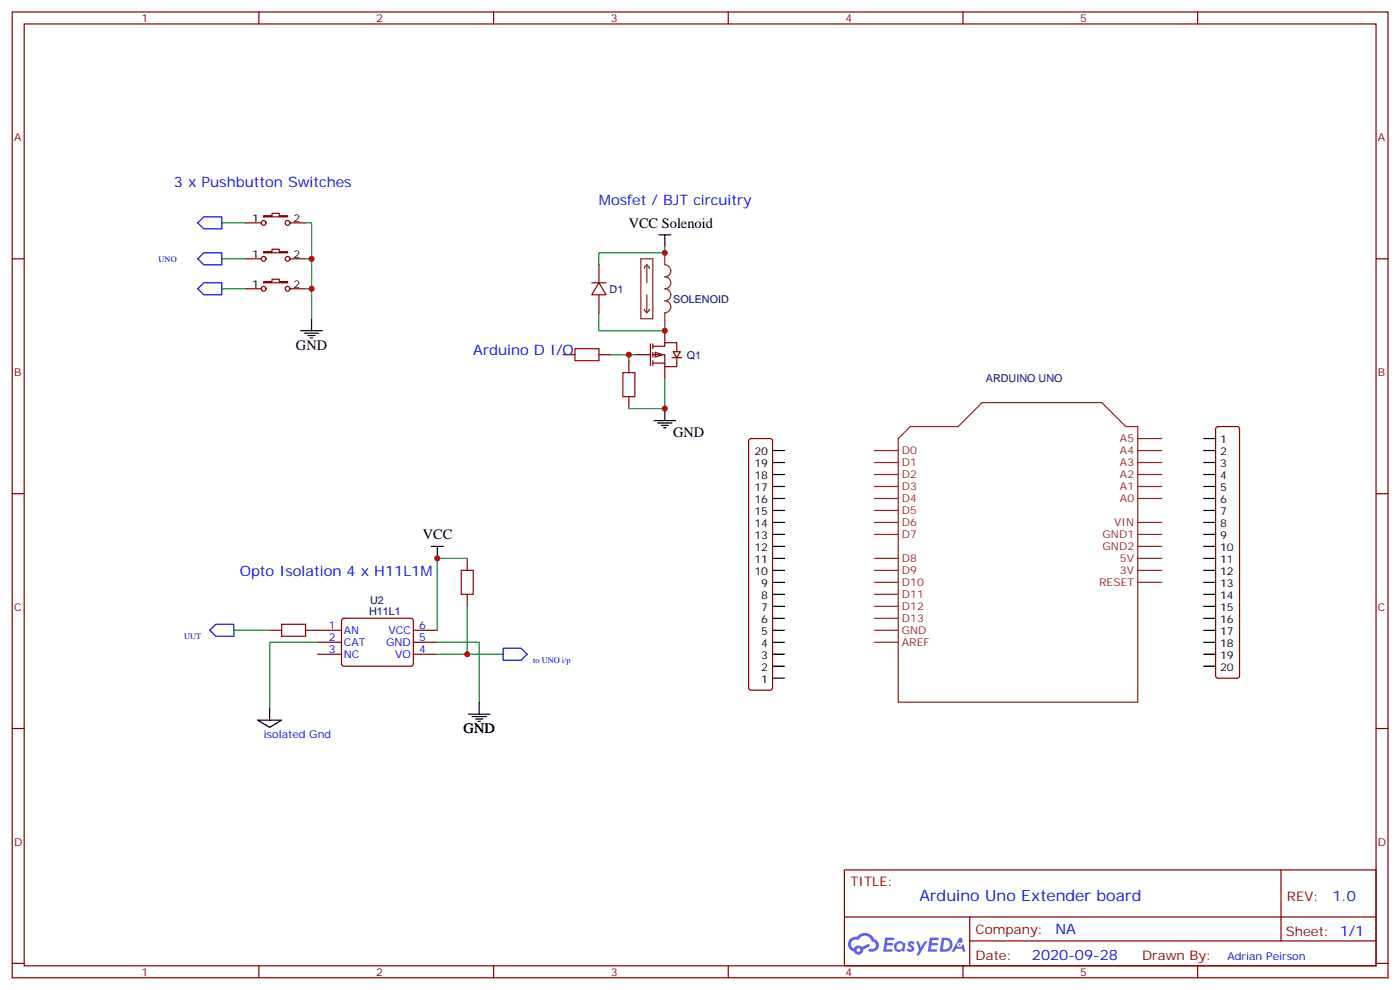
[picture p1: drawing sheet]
<svg xmlns="http://www.w3.org/2000/svg" width="412mm" height="291mm" viewBox="0 0 412 291" stroke-linecap="round" stroke-linejoin="round" font-family="sans-serif">
<g fill="none" stroke="#870000" stroke-width=".35">
<path d="M3.6 3.5h405.3v284.4h-405.3zM7.1 7.1h398.3v277.2h-398.3zM76.3 3.5v3.6M145.4 3.5v3.6M214.6 3.5v3.6M283.7 3.5v3.6M352.8 3.5v3.6M3.6 76.2h3.5M405.4 76.2h3.5M3.6 145.3h3.5M405.4 145.3h3.5M3.6 214.5h3.5"/>
<path d="M405.4 214.5h3.5M248.8 256.1h156.6v28.2h-156.6zM377.4 256.1v20.9M248.8 270h156.5M285.7 277h119.6M285.7 270v14.1M3.6 283.6h3.5M76.3 284.3v3.6M145.4 284.3v3.6M214.6 284.3v3.6M283.7 284.3v3.6M352.8 284.3v3.6"/>
<path d="M405.4 283.6h3.5"/>
</g>
<g fill="#5487ff">
<path d="M267.8 277.3a1.22 1.22 0 0 1 1.7 .3l-.4 .5a.47 .47 0 0 0-.3-.4 .47 .47 0 0 0-.6 .2l.2 .3a1.14 1.14 0 0 1 .8 1.7 1.14 1.14 0 0 1-1.9 0l-.2-.2 .4-.5 .8 .4a.29 .29 0 0 0 .3-.3 .29 .29 0 0 0-.3-.3 1.04 1.04 0 0 1-.5-1.7z"/>
<path d="M260.8 276h2.3l.4 .2-.2 .5-1.8 .1-.1 .8h1.5l.3 .4-.4 .4h-1.5l-.2 1.1h1.7l.2 .3-.2 .3-2.6 .1z"/>
<path d="M273.9 276h2.4l.3 .2-.1 .5-1.9 .1-.1 .8h1.5l.4 .4-.4 .4h-1.6l-.1 1.1h1.7l.2 .3-.2 .3-2.7 .1z"/>
<path d="M282.7 276.1h.7l.3 1.2-.6 .3a.69 .69 0 0 0-1 .3 .69 .69 0 0 0 .4 1 .69 .69 0 0 0 .9-.7l.5-.2 .5 2.2h-.7l-.3-.9h-1.7l-.5 .9h-.9z"/>
<path d="M269.9 277.1h.8l.6 1.8 1.1-1.8h.8l-2.5 4.2h-.8l.9-1.5z"/>
<path d="M277.5 276.1l-.6 4.1h1.3a2.11 2.11 0 0 0 2.5-2.1 2.11 2.11 0 0 0-2.6-2zM278.2 276.8a1.39 1.39 0 0 1 1.6 1.4 1.39 1.39 0 0 1-1.7 1.3h-.3z"/>
<path d="M263.8 277.7a1.54 1.54 0 0 0-.1 2.1 1.54 1.54 0 0 0 2.1 .2l.7 .2 .2-2.3-.1-.2-.4-.1a1.49 1.49 0 0 0-2.4 .1zM264 278.7a.95 .95 0 0 1 1.9 0 .95 .95 0 0 1-1.9 0z"/>
<path d="M250.5 276.4a2.18 2.18 0 0 0 1.1 3.7 1.44 1.44 0 0 0 1.6 1 1.44 1.44 0 0 0 1.1-1.5l2.1-1-.5-.8-1.9 1a1.47 1.47 0 0 0-2.4 .4 1.39 1.39 0 0 1-.7-1.9 1.39 1.39 0 0 1 2-.5 2.12 2.12 0 0 1 2.2-1.3 2.12 2.12 0 0 1 1.8 1.7 1.14 1.14 0 0 1 1.1 1.4 1.14 1.14 0 0 1-1.6 .8 .43 .43 0 0 0-.5 .3 .43 .43 0 0 0 .4 .5 1.98 1.98 0 0 0 2.5-1.2 1.98 1.98 0 0 0-1.3-2.5 3.1 3.1 0 0 0-5.2-.7l-.9 .1zM252.4 279.7a.55 .55 0 0 1 1.1 0 .55 .55 0 0 1-1.1 0z"/>
<circle cx="282.7" cy="278.1" r=".26"/>
</g>
<path d="M194.1 69.1h3.5M195.9 69.1v3.6M192.7 123.8h6.3M193.7 124.5h4.3M194.8 125.2h2.1M195.5 125.9h.7M195.9 120.3v3.5" fill="none" stroke="#000" stroke-width=".35"/>
<path d="M195.9 97.4v3.5M187 104.4h4.6M191.6 101.2v6.4M192.3 102h3.6v-1.1h3.5v2.8M192.3 104.4h3.6v3.5h3.5v-2.4M192.3 106.9h3.6M192.3 101.2v1.5M192.3 103.7v1.4M192.3 106.2v1.4M193 103.7l2.2 .7-2.2 .7zM195.9 107.9v3.6" fill="none" stroke="#870000" stroke-width=".35"/>
<path d="M198.3 103.5h2.1l-1 1.8z" fill="#fff" stroke="#870000" stroke-width=".35"/>
<g fill="none" stroke="#870000" stroke-width=".35">
<path d="M72.4 65.6h4.6M72.4 76.2h4.6M77.7 63.5h2.5v-.7h2.1v.7h2.4v.4h-7zM77.7 74.1h2.5v-.7h2.1v.7h2.4v.3h-7zM85.4 65.6h4.6M85.4 76.2h4.6M176.5 78v5.3M72.4 85h4.6M77.7 82.9h2.5v-.7h2.1v.7h2.4v.4h-7zM85.4 85h4.6M174.3 83.3h4.3M176.5 83.3l2.1 3.5h-4.3z"/>
<path d="M176.5 86.8v5.3M165.9 104.4h3.5M176.5 104.4h3.5M185.3 106.2v3.5M185.3 116.8v3.5M198 105.3h2.8M220.8 129.3l.5-.2h5.6l.5 .2 .2 .5v72.7l-.2 .5-.5 .2h-5.6l-.5-.2-.2-.5v-72.7zM358.4 125.8l.4-.2h5.7l.5 .2 .2 .5v72.7l-.2 .5-.5 .2h-5.7l-.5-.3-.2-.4v-72.7zM137.7 164.4v3.5M137.7 175v3.5M79.4 185.6h3.6M90 185.6h10.6"/>
<path d="M93.6 192.6h7M93.6 189.1h7M100.8 182.2l.5-.2 20 .1 .5 .6-.1 13-.6 .4h-20.1l-.4-.7v-12.7zM121.8 192.6h7M121.8 185.6h7M121.8 189.1h7"/>
<circle cx="77.7" cy="76.2" r=".71"/>
<circle cx="77.7" cy="65.6" r=".71"/>
<circle cx="84.7" cy="65.6" r=".71"/>
<circle cx="84.7" cy="76.2" r=".71"/>
<circle cx="77.7" cy="85" r=".71"/>
<circle cx="84.7" cy="85" r=".71"/>
</g>
<g fill="none" stroke="#8c2424" stroke-width=".35">
<path d="M188.8 76.2h3.5v17.6h-3.5zM190.6 78v5.3M190.6 78l-.7 .7v.3M190.6 78l.7 .7v.3M195.9 74.4v3.6a1.76 1.76 0 0 1 1.7 1.7 1.76 1.76 0 0 1-1.7 1.8 1.76 1.76 0 0 1 1.7 1.8 1.76 1.76 0 0 1-1.7 1.7 1.76 1.76 0 0 1 1.7 1.8 1.76 1.76 0 0 1-1.7 1.7 1.76 1.76 0 0 1 1.7 1.8 1.76 1.76 0 0 1-1.7 1.8v3.5M189.9 91v.4l.7 .7M190.6 86.8v5.3M191.3 91v.4l-.7 .7M257.6 132.6h7.1M257.6 136.2h7.1M257.6 139.7h7.1M264.7 129.1l3.5-3.5h14.1l7-7.1h35.3l7.1 7.1h3.5v81.1h-70.5z"/>
<path d="M335.2 132.6h7.1M335.2 136.2h7.1M335.2 139.7h7.1M335.2 129.1h7.1M257.6 143.2h7.1M257.6 146.8h7.1M257.6 150.3h7.1M257.6 153.8h7.1M257.6 157.3h7.1M335.2 143.2h7.1M335.2 146.8h7.1M335.2 153.8h7.1"/>
<path d="M335.2 157.3h7.1M257.6 164.4h7.1M257.6 167.9h7.1M257.6 171.4h7.1M257.6 175h7.1M257.6 178.5h7.1M335.2 164.4h7.1M335.2 167.9h7.1M335.2 171.4h7.1M335.2 160.9h7.1M257.6 182h7.1M257.6 185.6h7.1"/>
<path d="M257.6 189.1h7.1"/>
</g>
<path d="M169.4 102.7h7.1v3.5h-7.1zM183.5 109.7h3.5v7.1h-3.5zM135.9 167.9h3.5v7.1h-3.5zM83 183.8h7v3.5h-7z" fill="none" stroke="#a10000" stroke-width=".35"/>
<g fill="none" stroke="#008700" stroke-width=".35">
<path d="M65.3 76.2h7.1M65.3 65.6h7.1M90 65.6h1.8v28.2M90 76.2h1.8M195.9 72.7v1.7h-19.4v3.6M65.3 85h7.1M90 85h1.8M176.5 92.1v5.3h19.4v-1.8M180 104.4h7M185.3 104.4v1.8M195.9 111.5v8.8h-10.6M137.7 164.4h-8.9v21.2"/>
<path d="M137.7 178.5v14.1M79.4 185.6h-10.5v1.7M93.6 189.1h-14.2v19.4M128.8 189.1h12.4v17.6M128.8 192.6h19.4"/>
</g>
<g fill="none" stroke="#000" stroke-width=".35">
<path d="M88.6 97.4h6.4M89.7 98.1h4.2M90.7 98.8h2.2M91.4 99.5h.7M91.8 93.8v3.6M227.6 132.6h3.5M227.6 136.2h3.5M227.6 139.7h3.5M354.6 129.1h3.5M354.6 132.6h3.5M354.6 136.2h3.5M354.6 139.7h3.5"/>
<path d="M227.6 143.2h3.5M227.6 146.8h3.5M227.6 150.3h3.5M227.6 153.8h3.5M227.6 157.3h3.5M354.6 143.2h3.5M354.6 146.8h3.5M354.6 150.3h3.5M354.6 153.8h3.5M354.6 157.3h3.5M127.1 160.9h3.5M128.8 160.9v3.5"/>
<path d="M227.6 160.9h3.5M227.6 164.4h3.5M227.6 167.9h3.5M227.6 171.4h3.5M227.6 175h3.5M227.6 178.5h3.5M354.6 160.9h3.5M354.6 164.4h3.5M354.6 167.9h3.5M354.6 171.4h3.5M354.6 175h3.5M354.6 178.5h3.5"/>
<path d="M227.6 182h3.5M227.6 185.6h3.5M227.6 189.1h3.5M227.6 192.6h3.5M227.6 196.1h3.5M227.6 199.7h3.5M354.6 182h3.5M354.6 185.6h3.5M354.6 189.1h3.5M354.6 192.6h3.5M354.6 196.1h3.5M75.9 212h7.1l-3.6 2.1z"/>
<path d="M79.4 208.5v3.5M138 210.3h6.4M139.1 211h4.2M140.1 211.7h2.1M140.8 212.4h.7M141.2 206.7v3.6"/>
</g>
<path d="M58.3 76.2l1.7-1.8h5.3v3.6h-5.3zM58.3 65.6l1.7-1.7h5.3v3.5h-5.3zM58.3 85l1.7-1.7h5.3v3.5h-5.3zM61.8 185.6l1.8-1.8h5.3v3.5h-5.3zM148.2 190.9h5.3l1.8 1.7-1.8 1.8h-5.3z" fill="none" stroke="#00f" stroke-width=".35"/>
<g fill="#c00">
<circle cx="185.3" cy="104.4" r=".88"/>
<circle cx="195.9" cy="120.3" r=".88"/>
<circle cx="91.8" cy="76.2" r=".88"/>
<circle cx="91.8" cy="85" r=".88"/>
<circle cx="128.8" cy="164.4" r=".88"/>
<circle cx="137.7" cy="192.6" r=".88"/>
<circle cx="195.9" cy="97.4" r=".88"/>
<circle cx="195.9" cy="74.4" r=".88"/>
</g>
<text font-size="4.6" fill="#00f" x="270.9" y="265.1">Arduino Uno Extender board</text>
<g font-size="4.2" fill="#00f">
<text x="51.2" y="55">3 x Pushbutton Switches</text>
<text x="176.5" y="60.3">Mosfet / BJT circuitry</text>
<text x="139.4" y="104.4">Arduino D I/O</text>
<text x="70.6" y="169.7">Opto Isolation 4 x H11L1M</text>
<text x="392.6" y="265.4">1.0</text>
<text x="311" y="274.9">NA</text>
<text x="304" y="282.7">2020-09-28</text>
</g>
<g font-size="4.2">
<text x="185.2" y="67.1">VCC Solenoid</text>
<text x="87.2" y="103">GND</text>
<text x="198.3" y="128.8">GND</text>
<text x="124.5" y="158.8">VCC</text>
<text x="136.6" y="215.9">GND</text>
</g>
<g font-size="3.9" fill="#800">
<text x="250.5" y="260.7">TITLE:</text>
<text x="379.2" y="265.4">REV:</text>
<text x="287.5" y="274.9">Company:</text>
<text x="378.8" y="275.5">Sheet: 1/1</text>
<text x="287.5" y="282.6">Date:</text>
<text x="336.5" y="282.7">Drawn By:</text>
</g>
<g font-size="3.2" fill="#800">
<text x="41.7" y="6.5">1</text>
<text x="110.8" y="6.5">2</text>
<text x="180" y="6.5">3</text>
<text x="249.1" y="6.5">4</text>
<text x="318.3" y="6.5">5</text>
<text x="4.1" y="41.6">A</text>
<text x="405.9" y="41.6">A</text>
<text x="4.1" y="110.8">B</text>
<text x="405.9" y="110.8">B</text>
<text x="4.1" y="179.9">C</text>
<text x="405.9" y="179.9">C</text>
<text x="4.1" y="249.1">D</text>
<text x="405.9" y="249.1">D</text>
<text x="41.7" y="287.3">1</text>
<text x="110.8" y="287.3">2</text>
<text x="180" y="287.3">3</text>
<text x="249.1" y="287.3">4</text>
<text x="318.3" y="287.3">5</text>
</g>
<g font-size="3.2">
<text x="74.3" y="65.3">1</text>
<text x="86.5" y="65.3">2</text>
<text x="74.3" y="75.8">1</text>
<text x="86.5" y="75.8">2</text>
<text x="74.3" y="84.7">1</text>
<text x="86.5" y="84.7">2</text>
<text x="359.4" y="130.5">1</text>
<text x="222.3" y="137.6">19</text>
<text x="222.3" y="134.1">20</text>
<text x="359.4" y="134.1">2</text>
<text x="359.4" y="137.6">3</text>
<text x="222.3" y="141.1">18</text>
<text x="359.4" y="141.1">4</text>
<text x="222.3" y="148.2">16</text>
<text x="222.3" y="144.6">17</text>
<text x="359.4" y="144.6">5</text>
<text x="359.4" y="148.2">6</text>
<text x="222.3" y="155.2">14</text>
<text x="222.3" y="151.7">15</text>
<text x="359.4" y="151.7">7</text>
<text x="359.4" y="155.2">8</text>
<text x="222.3" y="158.8">13</text>
<text x="359.4" y="158.8">9</text>
<text x="222.3" y="165.8">11</text>
<text x="222.3" y="162.3">12</text>
<text x="359.4" y="162.3">10</text>
<text x="359.4" y="165.8">11</text>
<text x="222.3" y="169.3">10</text>
<text x="224.3" y="172.9">9</text>
<text x="359.4" y="169.3">12</text>
<text x="359.4" y="172.9">13</text>
<text x="224.3" y="179.9">7</text>
<text x="224.3" y="176.4">8</text>
<text x="359.4" y="176.4">14</text>
<text x="359.4" y="179.9">15</text>
<text x="224.3" y="183.4">6</text>
<text x="359.4" y="183.4">16</text>
<text x="224.3" y="190.5">4</text>
<text x="224.3" y="187">5</text>
<text x="359.4" y="187">17</text>
<text x="359.4" y="190.5">18</text>
<text x="224.3" y="197.6">2</text>
<text x="224.3" y="194">3</text>
<text x="359.4" y="194">19</text>
<text x="359.4" y="197.6">20</text>
<text x="224.3" y="201.1">1</text>
</g>
<g font-size="3.2" fill="#000080">
<text x="179.6" y="86.1">D1</text>
<text x="198.3" y="89.3">SOLENOID</text>
<text x="202.3" y="105.7">Q1</text>
<text x="290.5" y="112.6">ARDUINO UNO</text>
<text x="109" y="177.9">U2</text>
<text x="108.7" y="181">H11L1</text>
</g>
<g font-size="3.2" fill="#8d2323">
<text x="330" y="130.2">A5</text>
<text x="265.7" y="133.7">D0</text>
<text x="265.7" y="137.2">D1</text>
<text x="330" y="133.7">A4</text>
<text x="330" y="137.2">A3</text>
<text x="265.7" y="140.8">D2</text>
<text x="330" y="140.8">A2</text>
<text x="265.7" y="144.3">D3</text>
<text x="265.7" y="147.8">D4</text>
<text x="330" y="144.3">A1</text>
<text x="330" y="147.8">A0</text>
<text x="265.7" y="151.3">D5</text>
<text x="265.7" y="154.9">D6</text>
<text x="328.3" y="154.9">VIN</text>
<text x="265.7" y="158.4">D7</text>
<text x="324.9" y="158.4">GND1</text>
<text x="324.9" y="161.9">GND2</text>
<text x="265.7" y="165.5">D8</text>
<text x="330" y="165.5">5V</text>
<text x="265.7" y="169">D9</text>
<text x="265.7" y="172.5">D10</text>
<text x="323.8" y="172.5">RESET</text>
<text x="330" y="169">3V</text>
<text x="265.7" y="176">D11</text>
<text x="265.7" y="179.6">D12</text>
<text x="265.7" y="183.1">D13</text>
<text x="265.7" y="186.6">GND</text>
<text x="265.7" y="190.1">AREF</text>
</g>
<g font-size="3.2" fill="#00f">
<text x="96.8" y="185.2">1</text>
<text x="123.5" y="185.2">6</text>
<text x="96.8" y="188.7">2</text>
<text x="101.3" y="186.6">AN</text>
<text x="101.3" y="190.1">CAT</text>
<text x="113.8" y="190.1">GND</text>
<text x="114.5" y="186.6">VCC</text>
<text x="123.5" y="188.7">5</text>
<text x="96.8" y="192.3">3</text>
<text x="101.3" y="193.7">NC</text>
<text x="116.4" y="193.7">VO</text>
<text x="123.5" y="192.3">4</text>
<text x="77.7" y="217.3">isolated Gnd</text>
<text x="361.7" y="282.6">Adrian Peirson</text>
</g>
<g font-size="2.5" fill="#00f">
<text x="46.7" y="77.1">UNO</text>
<text x="54.2" y="188.1">UUT</text>
<text x="157.1" y="195.2">to UNO i/p</text>
</g>
</svg>
